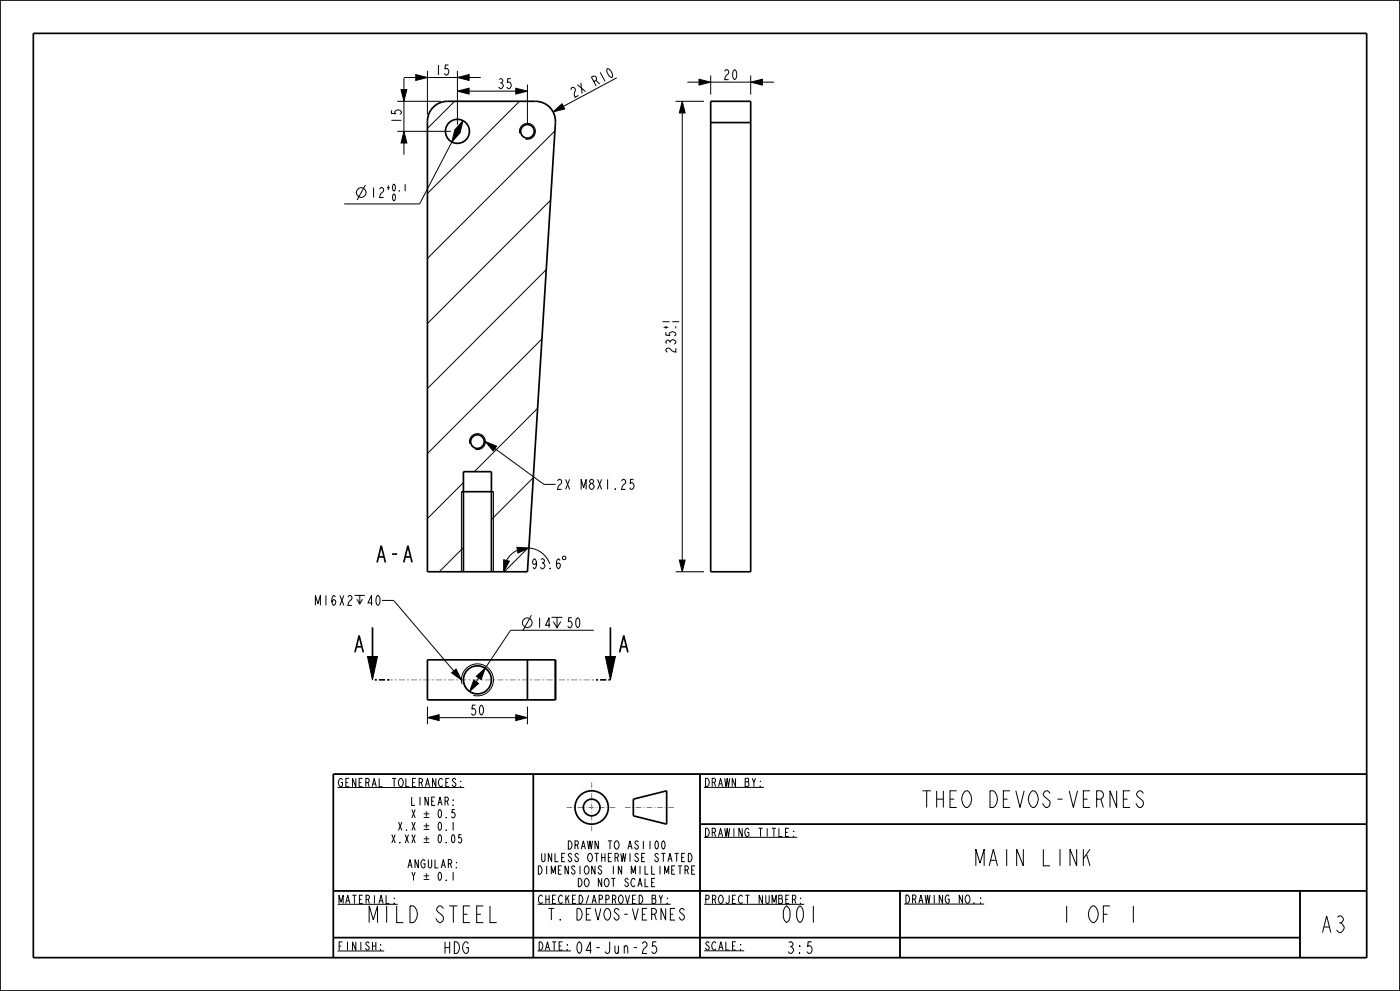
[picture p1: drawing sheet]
<svg xmlns="http://www.w3.org/2000/svg" width="420mm" height="297mm" viewBox="0 0 420 297" stroke-linecap="round" stroke-linejoin="round" font-family="sans-serif">
<g fill="none" stroke="#000" stroke-width=".3">
<path d="M119.2 39.4h16M119.2 30.4h13M120.3 26.9h1.8l-.9 3.5zM121.2 39.4l.9 3.5h-1.8zM121.2 23.4v3.5M121.2 30.4v9M121.2 23.2h3.5M124.7 22.4l3.5 .8-3.5 .9zM128.2 21.2v13.2M128.2 23.2h9M136.4 30.4l-8.2 8.1M136.4 39l1.6 .9-2.4 2.7z"/>
<path d="M137.2 23.2l3.5-.8v1.7zM137.2 27.3l3.5-.9v1.8zM137.2 21.2v16.2M137.3 39.3l-.1 .1M138.9 36.2l-.9 3.5-1.5-.8zM140.7 27.3h14M140.7 23.2h3.5M154.7 26.4l3.5 .9-3.5 .9zM155.8 30.4l-27.6 27.6M155.9 40a2.4 2.4 0 0 1 2.1-3 2.4 2.4 0 0 1 2.6 2.6 2.4 2.4 0 0 1-3 2.1M158.2 25.3v12.1M165.9 33.5l2.7-2.4 .8 1.6z"/>
<path d="M166.5 39.2l-38.3 38.3M185 23.3l-16 8.6M202.7 30.4h8.5M204.7 30.4l.8 3.5h-1.7zM204.7 33.9v134M206.2 24.6h3.5M209.7 23.7l3.5 .9-3.5 .9zM213.2 22.6v5.8M213.2 24.6h12M225.2 24.6l3.5-.9v1.8zM225.2 22.6v5.8M228.7 24.6h3.5"/>
<path d="M109.6 55.5l-2.5 4.5M121.2 42.9v3.5M135.6 42.6l-9.7 18.5h-22.6M165.2 60l-37 37M163.9 80.8l-35.7 35.6M162.6 101.6l-34.4 34.3M140.9 133a2.4 2.4 0 0 1 2.1-3 2.4 2.4 0 0 1 2.6 2.6 2.4 2.4 0 0 1-3 2.1M145.6 132.4l3.4 1.3-1.1 1.4zM148.5 134.4l14.7 10.8h3.5M161.3 122.4l-19 19M138.4 147.4v24M139 144.6l-10.8 10.8"/>
<path d="M148 147.4v24M160 143.1l-12.6 12.6M114.6 179.9h3.5l18.1 21.2M139 164.1l-7.2 7.3M151.1 167.8l1.7 .4-1.7 3.2zM155.1 164l3.6 .2-3.3 1.5zM155.2 164.9l-2.1 1.5-1.1 1.6M158.7 164.2a7.1 7.1 0 0 1 6.2 4.8M158.7 163.9l-7.4 7.5M169 166.7h.5l.2 .3v.5l-.2 .2h-.5l-.3-.2v-.5zM202.7 171.4h8.5M203.8 167.9h1.7l-.8 3.5z"/>
<path d="M110.2 196.8h3l-1.5 7zM159.4 184.4l-2.5 4.5M165.5 185h3.2M166 186.3l1.1 1.8 1.1-1.8M167.1 185v3.1M178.1 188.9h-24.9l-7.6 11.4M181.6 196.8h3l-1.5 7zM128.2 215.1l3.5-.9v1.8zM128.2 211.8v5.3M131.7 215.1h23M135.5 201.7l1.3-1.2 1.6 3.3zM138.6 205a4.8 4.8 0 0 1 4.2-6 4.8 4.8 0 0 1 5.2 5.2 4.8 4.8 0 0 1-6 4.2"/>
<path d="M139 203.8a4.2 4.2 0 0 0 3.6 4.1M142.1 203.8l1.5 1-2.7 2.4zM142.9 202.7l2.7-2.4-1.3 3.4zM143.6 203.2l-.8 1.1M154.7 214.2l3.5 .9-3.5 .9zM158.2 211.8v5.3M100 232h310v55h-310zM101.3 236h38M160 232v55M210 232v55M211.2 236h18M210 247h200"/>
<path d="M211.2 250.9h28M100 267h310M101.3 271h18M161.2 271h40M211.2 271h30M270 267v20M271.3 270.9h24M390 267v20M100 281h290M101.2 285h14M161.2 285h10M211.3 285h12"/>
<circle cx="108.3" cy="57.7" r="1.47"/>
<circle cx="158.2" cy="186.6" r="1.47"/>
</g>
<g fill="#000">
<path d="M120.3 26.9h1.8l-.9 3.5zM121.2 39.4l.9 3.5h-1.8zM124.7 22.4l3.5 .8-3.5 .9zM137.2 23.2l3.5-.8v1.7zM137.2 27.3l3.5-.9v1.8zM138.9 36.2l-.9 3.5-1.5-.8zM154.7 26.4l3.5 .9-3.5 .9zM165.9 33.5l2.7-2.4 .8 1.6zM204.7 30.4l.8 3.5h-1.7zM209.7 23.7l3.5 .9-3.5 .9zM225.2 24.6l3.5-.9v1.8zM136.4 39l1.6 .9-2.4 2.7z"/>
<path d="M145.6 132.4l3.4 1.3-1.1 1.4zM151.1 167.8l1.7 .4-1.7 3.2zM155.1 164l3.6 .2-3.3 1.5zM203.8 167.9h1.7l-.8 3.5zM110.2 196.8h3l-1.5 7zM128.2 215.1l3.5-.9v1.8zM135.5 201.7l1.3-1.2 1.6 3.3zM142.1 203.8l1.5 1-2.7 2.4zM142.9 202.7l2.7-2.4-1.3 3.4zM154.7 214.2l3.5 .9-3.5 .9zM181.6 196.8h3l-1.5 7z"/>
</g>
<path d="M106.5 195.5l1.2-5 1.3 5M107 193.8h1.5M185.9 195.5l1.2-5 1.3 5M186.4 193.8h1.5" fill="none" stroke="#000" stroke-width=".5"/>
<g fill="none" stroke="#000" stroke-width=".51">
<path d="M0 0h420v297h-420zM10 10h400v277h-400zM130 32.1a6 6 0 0 1 4.2-1.7h26.4a6 6 0 0 1 6 6.3l-8.4 134.7h-30v-135a6 6 0 0 1 1.8-4.3zM138.4 147.4h9.6M139 171.4v-30h8.4v30M111.7 188v8.8M183.1 188v8.8M160 232v55M190 239.5l10-2.5v10l-10-2.5zM210 232v55M410 232h-310v55M210 247h200"/>
<path d="M100 267h310M270 267v20M390 267v20M100 281h290"/>
<circle cx="137.2" cy="39.4" r="3.6"/>
<circle cx="158.2" cy="39.4" r="2.04"/>
<circle cx="143.2" cy="132.4" r="2.04"/>
<circle cx="177.5" cy="242" r="5"/>
<circle cx="177.5" cy="242" r="2.5"/>
</g>
<path d="M116.7 203.8h-5M183.1 203.8h-5" fill="none" stroke="#000" stroke-width=".51" stroke-dasharray=".6 .6 1.8 .6" stroke-linecap="butt"/>
<path d="M178.1 203.8h-61.4" fill="none" stroke="#828282" stroke-width=".3" stroke-dasharray=".6 .6 1.8 .6" stroke-linecap="butt"/>
<path d="M177.5 234.5v15M170 242h15M187.5 242h15" fill="none" stroke="#797979" stroke-width=".3" stroke-dasharray="1.6 .5 .2 .3 .2 .5" stroke-linecap="butt"/>
<!-- layer: 02___PRT_ALL_AXES -->
<g fill="none" stroke="#000" stroke-width=".51">
<path d="M213.2 30.4h12v141h-12zM213.2 36.7h12M128.2 197.8h38.4v12h-38.4zM158.2 197.8v12"/>
<circle cx="143.2" cy="203.8" r="4.2"/>
</g>
<g font-size="6.5">
<text x="112.7" y="168.6">A-A</text>
<text x="276.9" y="242">THEO DEVOS-VERNES</text>
<text x="292.5" y="259.5">MAIN LINK</text>
<text x="110.5" y="276.5">MILD STEEL</text>
<text x="234.2" y="276.5">001</text>
<text x="318.1" y="276.5">1 OF 1</text>
<text x="396.1" y="279.5">A3</text>
</g>
<g font-size="4.6">
<text x="164.5" y="275.8">T. DEVOS-VERNES</text>
<text x="132.9" y="285.8">HDG</text>
<text x="172.7" y="285.8">04-Jun-25</text>
<text x="235.9" y="285.8">3:5</text>
</g>
<text font-size="4.1" x="106.2" y="181.4">↧</text>
<g font-size="3.9">
<text x="130.3" y="22.5">15</text>
<text x="216.8" y="23.9">20</text>
<text x="149" y="26.6">35</text>
<text x="172" y="29.4" transform="rotate(-28 172 29.4)">2X R10</text>
<text x="120.4" y="37.3" transform="rotate(-90 120.4 37.3)">15</text>
<text x="110.9" y="59.2">12</text>
<text x="202.8" y="106.1" transform="rotate(-90 202.8 106.1)">235</text>
<text x="166.7" y="146.7">2X M8X1.25</text>
<text x="159.1" y="170.5">93.6</text>
<text x="94.2" y="181.4">M16X2↧40</text>
<text x="160.7" y="188.1">14</text>
<text x="169.7" y="188.1">50</text>
<text x="140.8" y="214.3">50</text>
</g>
<g font-size="3.4">
<text x="127.1" y="245.1">±</text>
<text x="127.1" y="248.9">±</text>
<text x="127.1" y="252.6">±</text>
<text x="127.1" y="263.9">±</text>
</g>
<g font-size="3.3">
<text x="101.3" y="235.8">GENERAL TOLERANCES:</text>
<text x="211.2" y="235.7">DRAWN BY:</text>
<text x="123.1" y="245.1">X ± 0.5</text>
<text x="123.2" y="241.4">LINEAR:</text>
<text x="119.2" y="248.9">X.X ± 0.1</text>
<text x="211.2" y="250.7">DRAWING TITLE:</text>
<text x="117.2" y="252.6">X.XX ± 0.05</text>
<text x="170.4" y="254.5">DRAWN TO AS1100</text>
<text x="122.2" y="260.1">ANGULAR:</text>
<text x="123.1" y="263.9">Y ± 0.1</text>
<text x="161.6" y="262">DIMENSIONS IN MILLIMETRE</text>
<text x="162.6" y="258.3">UNLESS OTHERWISE STATED</text>
<text x="173.3" y="265.8">DO NOT SCALE</text>
<text x="101.3" y="270.8">MATERIAL:</text>
<text x="161.2" y="270.8">CHECKED/APPROVED BY:</text>
<text x="211.2" y="270.8">PROJECT NUMBER:</text>
<text x="271.3" y="270.7">DRAWING NO.:</text>
<text x="101.2" y="284.8">FINISH:</text>
<text x="161.2" y="284.8">DATE:</text>
<text x="211.3" y="284.7">SCALE:</text>
</g>
<g font-size="2.7">
<text x="115.7" y="57.3">+0.1</text>
<text x="117.3" y="60.2">0</text>
<text x="200.8" y="98.9" transform="rotate(-90 200.8 98.9)">+1</text>
<text x="203.8" y="98.9" transform="rotate(-90 203.8 98.9)">-1</text>
</g>
</svg>
